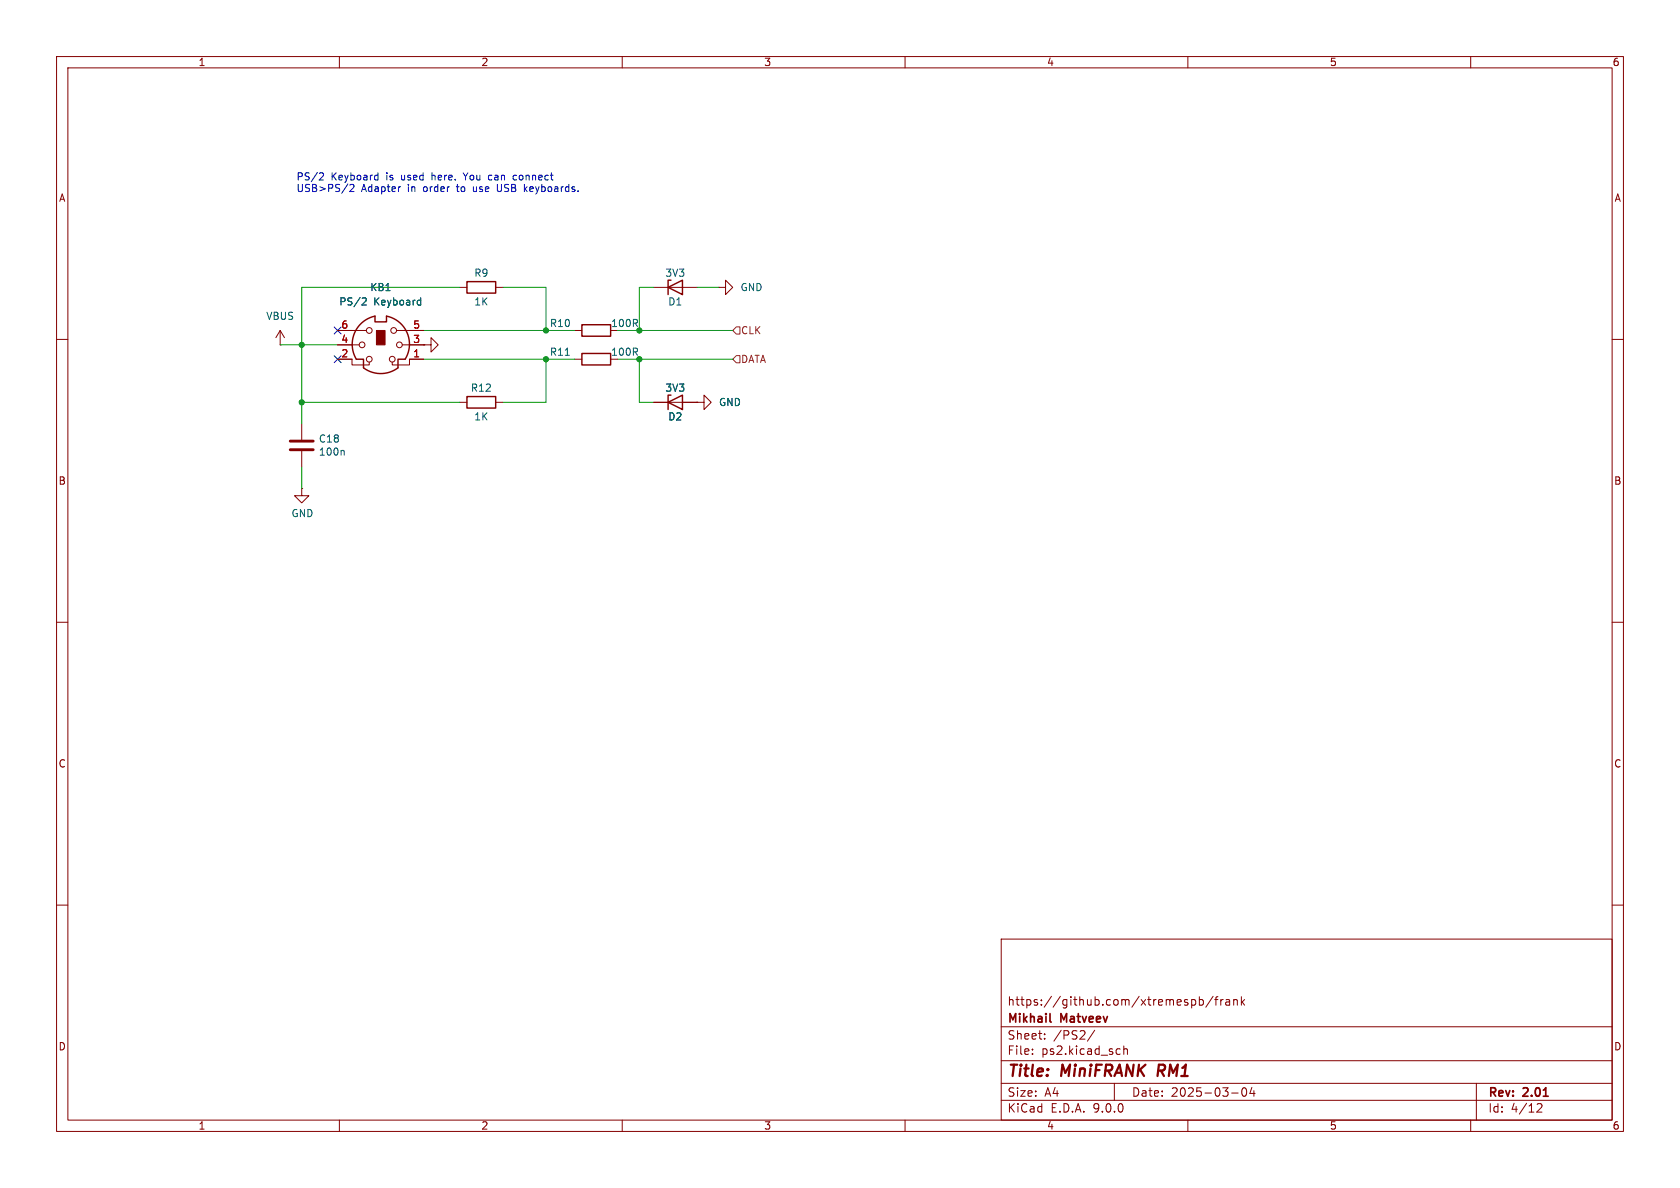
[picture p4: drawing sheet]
<svg xmlns="http://www.w3.org/2000/svg" width="297mm" height="210mm" viewBox="0 0 297 210" stroke-linecap="round" stroke-linejoin="round" font-family="sans-serif">
<g fill="none" stroke="#840000" stroke-width=".18">
<path d="M10 10h277v190h-277zM12 12h273v186h-273zM60 10v2M110 10v2M160 10v2M210 10v2M260 10v2M49.5 58.4l-.7 1.3M49.5 58.4l.8 1.3M49.5 58.4v2.6M59.7 58.4h5.1M70.1 58.4h4.8"/>
<path d="M81.3 50.8h1.2M87.6 50.8h1.3M101.6 58.4h1.3M115.6 50.8h7.6M127 50.8h1.3v-1.3l1.2 1.3-1.2 1.3v-1.3M127 50.8h.1M10 60h2M49.5 61h.1M53.3 74.9v2.8M53.3 79.8v2.8M59.7 63.5h2.5v1h3.1v-.5M59.7 61h3.8"/>
<path d="M71.1 61h3.8M74.9 61h1.3v-1.3l1.3 1.3-1.3 1.2v-1.2M74.9 61h.1M74.9 63.5h-2.5v1h-3.1v-.5M81.3 71.1h1.2M87.6 71.1h1.3M101.6 63.5h1.3M115.6 71.1h7.6M123.2 71.1h1.3v-1.2l1.2 1.2-1.2 1.3v-1.3M123.2 71.1h.1M285 60h2M53.3 86.4v1.2h1.3l-1.3 1.3-1.2-1.3h1.2"/>
<path d="M53.3 86.4h.1M10 110h2M285 110h2M10 160h2M177 166h108v32h-108zM210.7 176.8l.4-.1 .3 .3v.4l-.2 .2h-.5M212 176.8l.5-.1 .2 .3v.4l-.1 .2h-.6M212 176.2v1.5M214.5 176.1l-1.3 2M214.7 176.7h.6M215.3 176.2l-.3 .2v1.3M215.8 176.7v1"/>
<path d="M216.2 176.7l-.2 .1-.2 .2M216.7 176.8h.6l.1 .9M217.4 177.1h-.5a.29 .29 0 0 0-.2 .3 .29 .29 0 0 0 .2 .3l.5-.1M218.1 176.8l.2-.1 .4 .1v.9M218.1 176.7v1M219.5 176.2v1.5M219.6 177.1l.4 .6M220 176.7l-.5 .6M285 160h2M60 198v2M110 198v2M160 198v2"/>
<path d="M177 194.5h108M177 191.5h108M177 187.5h108M177 181.5h108M182.5 186.3v.1M182.5 185.5v.1M184.7 183.6v.1M184.7 182.8v.1M193.5 182.1l-1.3 2M197 191.5v3M197.9 185.4l.1 .1M198 186.3l-.1 .1"/>
<path d="M198.7 184.9v1.5M198.7 185.5l.2-.1 .3 .1 .1 .9M210 198v2M217.7 193.2h1.2M219.7 192.4l.2-.1a.81 .81 0 0 1 .6 .6 .81 .81 0 0 1-.3 .8l-.2 .1a.81 .81 0 0 1-.3-1.4zM221.3 192.2l-.3 1.1h.9M221.7 192.8v1M260 198v2M261 191.5v6.5M271.7 195.2l.6-.1 .2 .1 .1 .3-.9 1.1h.9"/>
<circle cx="65.3" cy="58.4" r=".51"/>
<circle cx="69.6" cy="58.4" r=".51"/>
<circle cx="64" cy="61" r=".51"/>
<circle cx="65.3" cy="63.5" r=".51"/>
<circle cx="69.3" cy="63.5" r=".51"/>
<circle cx="70.6" cy="61" r=".51"/>
</g>
<path d="M204.9 188.2l-.3 2" fill="none" stroke="#840000" stroke-width=".4"/>
<path d="M185.6 180.5l.2 .2" fill="none" stroke="#840000" stroke-width=".3"/>
<path d="M63.6 57.4l1.4-1.1 1.3-.4v1h2v-1a5.1 5.1 0 0 1 3.3 7.6h-1.2v1.5a5.1 5.1 0 0 1-6.1 0v-1.5h-1.3a5.1 5.1 0 0 1 .6-6.1zM82.5 49.8h5.1v2h-5.1zM102.9 57.4h5v2h-5zM118.1 50.8l2.5-1.3v2.6zM118.6 49.5h-.5v2.6M82.5 70.1h5.1v2h-5.1zM102.9 62.5h5v2h-5zM118.1 71.1l2.5-1.2v2.5zM118.6 69.9h-.5v2.5" fill="none" stroke="#840000" stroke-width=".25"/>
<path d="M66.5 58.4h1.6v2.6h-1.6z" fill="#840000" stroke="#840000" stroke-width=".18"/>
<path d="M64.2 52.6l.4 .1 .2 .3-.8 .9h.8M74 53.1h.4M74.4 53.9h-.4M74.4 52.6v1.3M60.7 79.6l.1 .2v.7M99.9 62.8h.8" fill="none" stroke="#006464" stroke-width=".18"/>
<path d="M51.3 78h4.1M51.3 79.5h4.1" fill="none" stroke="#840000" stroke-width=".51"/>
<path d="M130.2 57.8h.6v1.3h-.6l-.7-.7zM130.2 62.9h.6v1.2h-.6l-.7-.6z" fill="none" stroke="#725600" stroke-width=".18"/>
<g fill="none" stroke="#009600" stroke-width=".18">
<path d="M74.9 58.4h26.7M81.3 50.8h-28v24.1M88.9 50.8h7.6v7.6M109.2 58.4h20.3M115.6 50.8h-2.6v7.6M123.2 50.8h3.8M49.5 61h10.2M53.3 71.1h28M74.9 63.5h26.7M96.5 63.5v7.6h-7.6M109.2 63.5h20.3M113 63.5v7.6h2.6"/>
<path d="M53.3 82.6v3.8"/>
</g>
<path d="M59.1 57.8l1.2 1.2M60.3 57.8l-1.2 1.2M59.1 62.9l1.2 1.2M60.3 62.9l-1.2 1.2" fill="none" stroke="#000084" stroke-width=".18"/>
<g fill="none" stroke="#0000c2" stroke-width=".18">
<path d="M56.7 30.5l.4 .1 .1 .3-.8 .9h.8M61.5 32.5l-1.1 1.7M62.6 33l-.8 .9h.8M66.5 31h.3M66.8 31.8h-.3M66.8 30.5v1.3M70.7 33h.1M81.9 30.5l.4 .7M83.7 33v.7l.2 .2M86.8 31h-.3l-.1 .2v.5l.4 .1M87.9 32.6v1l.1 .2 .4 .1M91.3 31h-.4l-.2 .2 .1 .6h.5"/>
<path d="M92.8 33.4l.4 .5M93.2 33l-.5 .5"/>
</g>
<g fill="#009600" stroke="#009600" stroke-width=".18">
<circle cx="113" cy="58.4" r=".46"/>
<circle cx="113" cy="63.5" r=".46"/>
<circle cx="53.3" cy="61" r=".46"/>
<circle cx="53.3" cy="71.1" r=".46"/>
<circle cx="96.5" cy="58.4" r=".46"/>
<circle cx="96.5" cy="63.5" r=".46"/>
</g>
<g font-size="2.8" fill="#840000">
<text x="178" y="190.9">Title:</text>
<text x="187.7" y="190.9">MiniFRANK</text>
<text x="205.5" y="190.9">RM1</text>
</g>
<g font-size="2.1" fill="#840000">
<text x="178" y="178">https://github.com/xtremespb/frank</text>
<text x="178" y="184">Sheet:</text>
<text x="178" y="181.2">Mikhail</text>
<text x="186.2" y="184">/PS2/</text>
<text x="187.6" y="181.2">Matveev</text>
<text x="178" y="186.7">File:</text>
<text x="184.1" y="186.7">ps2.kicad_sch</text>
<text x="178" y="196.9">KiCad</text>
<text x="178" y="194.1">Size:</text>
<text x="184.7" y="194.1">A4</text>
<text x="185.7" y="196.9">E.D.A.</text>
<text x="193.3" y="196.9">9.0.0</text>
<text x="200" y="194.1">Date:</text>
<text x="207" y="194.1">2025-03-04</text>
<text x="263" y="194.3">Rev:</text>
<text x="263" y="196.9">Id:</text>
<text x="267.1" y="196.9">4/12</text>
<text x="269.4" y="194.3">2.01</text>
</g>
<g font-size="1.8" fill="#840000">
<text x="35" y="11.9">1</text>
<text x="85" y="11.9">2</text>
<text x="135" y="11.9">3</text>
<text x="185" y="11.9">4</text>
<text x="235" y="11.9">5</text>
<text x="285" y="11.9">6</text>
<text x="10.3" y="35.9">A</text>
<text x="285.3" y="35.9">A</text>
<text x="10.3" y="85.9">B</text>
<text x="285.3" y="85.9">B</text>
<text x="10.3" y="135.9">C</text>
<text x="285.3" y="135.9">C</text>
<text x="10.3" y="185.9">D</text>
<text x="285.3" y="185.9">D</text>
<text x="35" y="199.9">1</text>
<text x="85" y="199.9">2</text>
<text x="135" y="199.9">3</text>
<text x="185" y="199.9">4</text>
<text x="235" y="199.9">5</text>
<text x="285" y="199.9">6</text>
</g>
<g font-size="1.8" fill="#0000c2">
<text x="52.3" y="32.1">PS/2</text>
<text x="52.3" y="34.1">USB&gt;PS/2</text>
<text x="58.5" y="32.1">Keyboard</text>
<text x="63.9" y="34.1">Adapter</text>
<text x="68.4" y="32.1">is</text>
<text x="71.2" y="32.1">used</text>
<text x="72.2" y="34.1">in</text>
<text x="75.1" y="34.1">order</text>
<text x="76.8" y="32.1">here.</text>
<text x="81.3" y="34.1">to</text>
<text x="82.7" y="32.1">You</text>
<text x="84.3" y="34.1">use</text>
<text x="87.2" y="32.1">can</text>
<text x="88.7" y="34.1">USB</text>
<text x="91.8" y="32.1">connect</text>
<text x="93.7" y="34.1">keyboards.</text>
</g>
<g font-size="1.8" fill="#006464">
<text x="65.4" y="51.7">KB1</text>
<text x="83.7" y="49.1">R9</text>
<text x="117.5" y="49.1">3V3</text>
<text x="130.8" y="51.7">GND</text>
<text x="47" y="56.7">VBUS</text>
<text x="59.9" y="54.2">PS/2</text>
<text x="66.1" y="54.2">Keyboard</text>
<text x="83.7" y="54.2">1K</text>
<text x="97.1" y="58">R10</text>
<text x="107.9" y="58">100R</text>
<text x="118" y="54.2">D1</text>
<text x="97.1" y="63.1">R11</text>
<text x="107.9" y="63.1">100R</text>
<text x="83.1" y="69.4">R12</text>
<text x="117.5" y="69.4">3V3</text>
<text x="127" y="72">GND</text>
<text x="83.7" y="74.5">1K</text>
<text x="118" y="74.5">D2</text>
<text x="56.3" y="80.7">100n</text>
<text x="56.3" y="78.4">C18</text>
<text x="51.4" y="91.6">GND</text>
</g>
<g font-size="1.8" fill="#a90000">
<text x="60.3" y="58.2">6</text>
<text x="73" y="58.2">5</text>
<text x="60.3" y="60.7">4</text>
<text x="60.3" y="63.2">2</text>
<text x="73" y="60.7">3</text>
<text x="73" y="63.2">1</text>
</g>
<g font-size="1.8" fill="#725600">
<text x="130.9" y="59.3">CLK</text>
<text x="130.9" y="64.4">DATA</text>
</g>
</svg>
